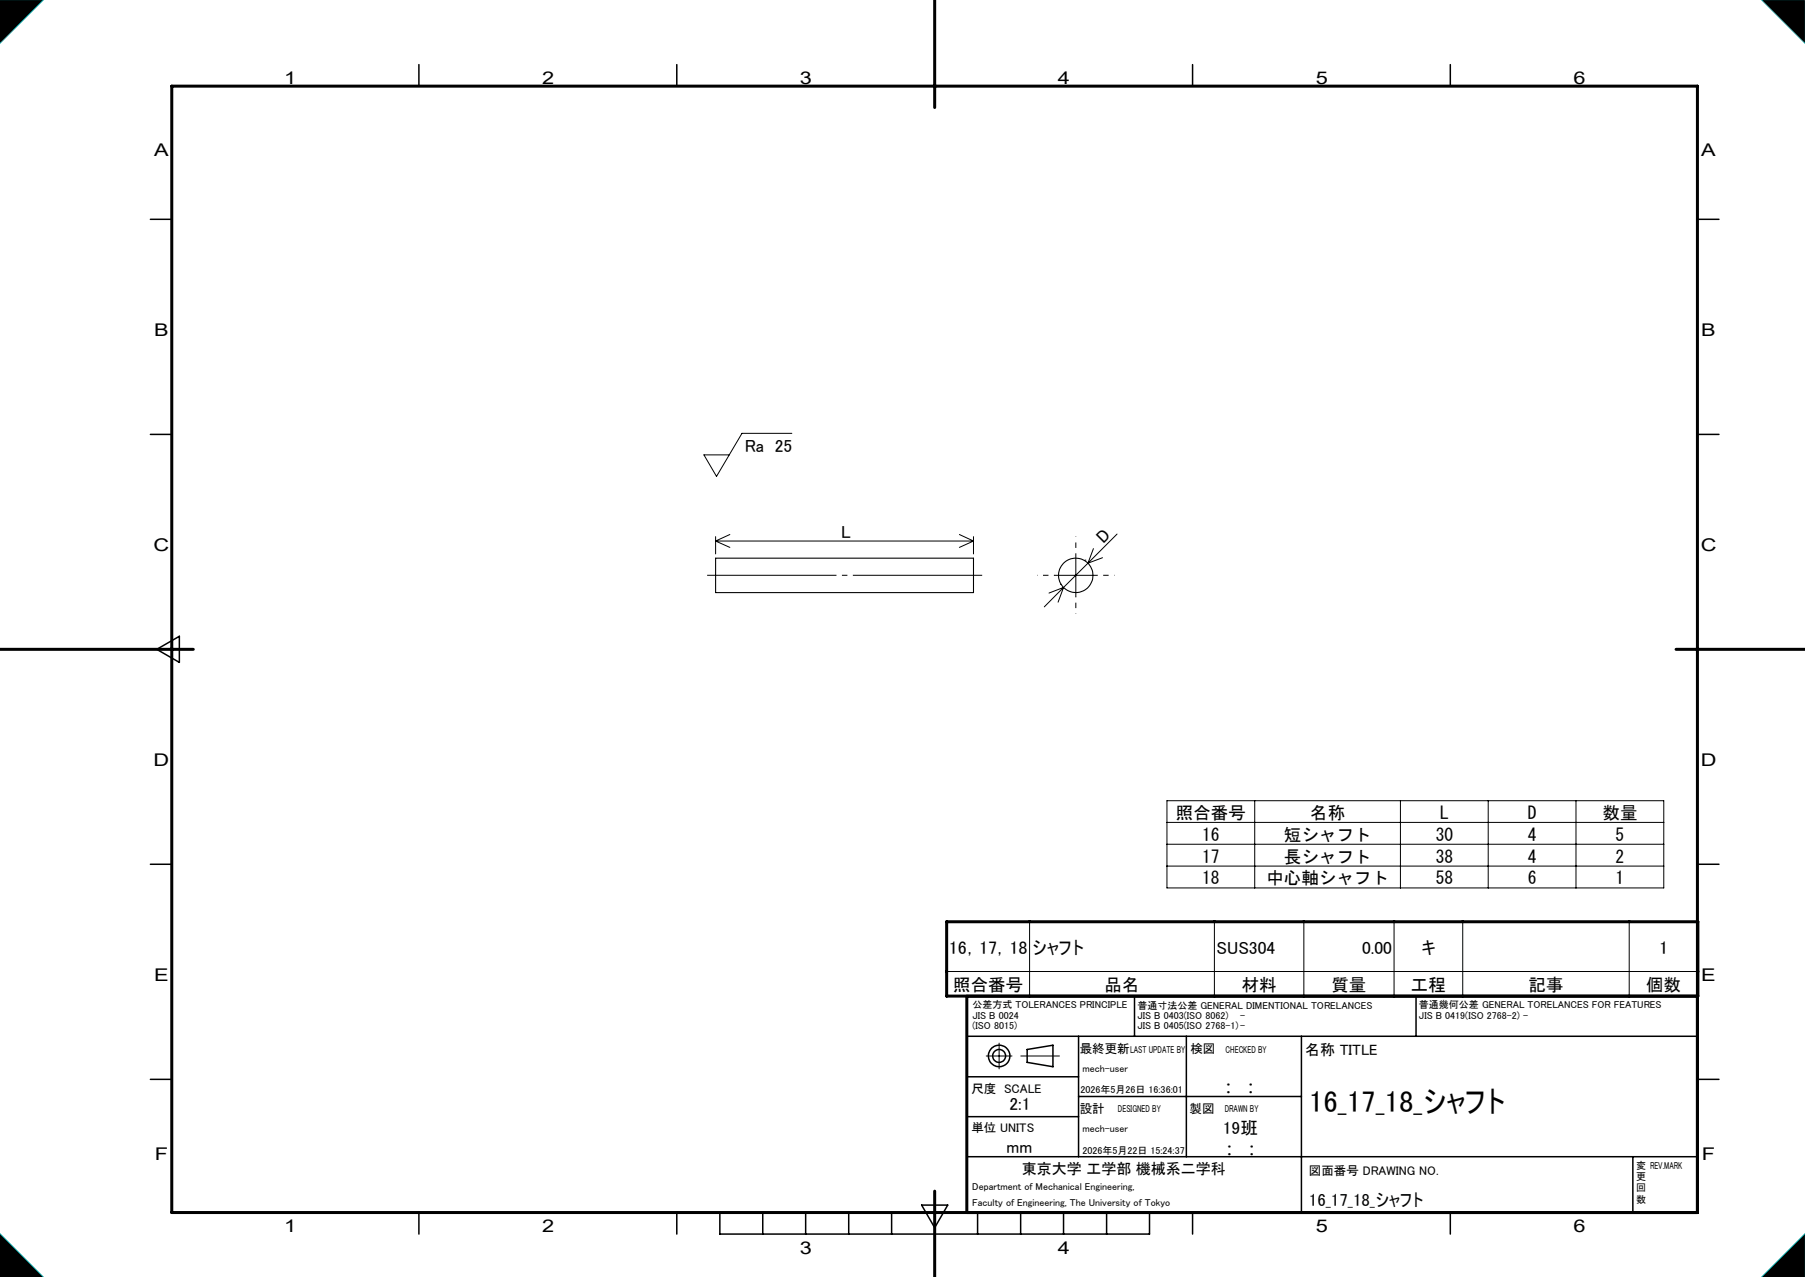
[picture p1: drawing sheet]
<svg xmlns="http://www.w3.org/2000/svg" width="420mm" height="297mm" viewBox="0 0 420 297" stroke-linecap="round" stroke-linejoin="round" font-family="sans-serif">
<g fill="none" stroke="#000" stroke-width=".25">
<path d="M166.5 129.8h60v8h-60z"/>
<circle cx="250.3" cy="133.8" r="4"/>
</g>
<g fill="none" stroke="#000" stroke-width=".35">
<path d="M97.5 15v5M157.5 15v5M277.5 15v5M337.5 15v5M35 51h5M395 51h5M35 101h5M395 101h5M36.5 151l5.2-3v6.1zM35 201h5M395 201h5M264 231.7v9.3"/>
<path d="M329.5 231.7v9.3M35 251h5M225 241h170M225 250.4h26M225 259.7h26M245 248.1v-5l-6 1v3l6 1M251 241v28M251 255h51.8M276 241v28M302.8 241v41M395 251h5M225 269h170"/>
<path d="M379.9 269v13M97.5 282v5M157.5 282v5M167.5 282v5h100v-5M177.5 282v5M187.5 282v5M197.5 282v5M207.5 282v5M214.5 280.3h6l-3 5.2zM227.5 282v5M237.5 282v5M247.5 282v5"/>
<path d="M257.5 282v5M277.5 282v5M337.5 282v5"/>
<circle cx="232.5" cy="245.6" r="2.5"/>
<circle cx="232.5" cy="245.6" r="1.5"/>
</g>
<g fill="none" stroke="#000" stroke-width=".23">
<path d="M0 0h10l-10 10zM410 0h10v10zM184.3 100.8h-11.7l-5.9 10-2.9-5h5.9M166.5 124.8v4M166.5 125.8h60M166.5 125.8l3.3 1.5M169.8 124.3l-3.3 1.5M223.2 124.3l3.3 1.5M226.5 124.8v4M226.5 125.8l-3.3 1.5M245.3 133.8h10M246.8 135.9h.1"/>
<path d="M247.5 136.6l-4.5 4.5M247.5 136.6l-1.3 3.4M247.5 136.6l-3.4 1.3M250.3 128.8v10M252.4 130.3h.1M253.2 131l-5.7 5.6M254.4 127.6l-1.2 3.4M256.5 129.7l-3.3 1.3M259.9 124.2l-6.7 6.8M271.5 186.2h115.6v20.3h-115.6zM271.5 191.3h115.6M271.5 196.4h115.6"/>
<path d="M292 186.2v20.3M325.9 186.2v20.3M346.3 186.2v20.3M366.7 186.2v20.3M239.6 214.4v17.3M271.5 201.4h115.6M282.6 214.4v17.3M303.4 214.4v17.3M324.4 214.4v17.3M340.4 214.4v17.3M379.1 214.4v17.3M220.3 226h174.8"/>
<path d="M229.5 245.6h6M232.5 242.6v6M237.5 245.6h9M0 287l10 10h-10zM410 297l10-10v10z"/>
</g>
<path d="M217.5 0v25M40 20h355v262h-355zM0 151h45M390 151h30M220.3 214.4h174.8v17.3h-174.8zM395 231.7h-170v50.3M217.5 277v20" fill="none" stroke="#000" stroke-width=".7"/>
<path d="M0 0h10l-10 10zM410 0h10v10zM0 287l10 10h-10zM410 297l10-10v10z" fill="none" stroke="#0ff" stroke-width=".23"/>
<path d="M0 0v10l10-10zM410 0l10 10v-10zM410 297h10v-10zM0 287v10h10z" fill-rule="evenodd" fill="#000"/>
<path d="M164.5 133.8h64" fill="none" stroke="#000" stroke-width=".23" stroke-dasharray="30.5 1.3 1.3 1.3" stroke-dashoffset=".4" stroke-linecap="butt"/>
<path d="M245.3 133.8h-4M250.3 128.8v-4M250.3 138.8v4M255.3 133.8h4" fill="none" stroke="#000" stroke-width=".23" stroke-dasharray="30.5 1.3 1.3 1.3" stroke-dashoffset="30.4" stroke-linecap="butt"/>
<text font-size="7" x="304.6" y="258.7">16_17_18_シャフト</text>
<g font-size="4.2">
<text x="220.8" y="221.9">16，17，18</text>
<text x="240.1" y="221.9">シャフト</text>
<text x="386.1" y="221.9">1</text>
</g>
<g font-size="4.1">
<text x="66.1" y="19.6">1</text>
<text x="126.1" y="19.6">2</text>
<text x="186.1" y="19.6">3</text>
<text x="246.1" y="19.6">4</text>
<text x="306.1" y="19.6">5</text>
<text x="366.1" y="19.6">6</text>
<text x="35.9" y="36.3">A</text>
<text x="395.9" y="36.3">A</text>
<text x="35.9" y="78.1">B</text>
<text x="395.9" y="78.1">B</text>
<text x="173.3" y="105.2">Ra 25</text>
<text x="195.7" y="125.2">L</text>
<text x="35.8" y="128.1">C</text>
<text x="256.8" y="126.5" transform="rotate(-45 256.8 126.5)">D</text>
<text x="395.8" y="128.1">C</text>
<text x="35.8" y="178.1">D</text>
<text x="395.8" y="178.1">D</text>
<text x="273.6" y="190.5">照合番号</text>
<text x="304.9" y="190.5">名称</text>
<text x="335.1" y="190.5">L</text>
<text x="355.5" y="190.5">D</text>
<text x="372.9" y="190.5">数量</text>
<text x="279.7" y="195.5">16</text>
<text x="298.8" y="195.5">短シャフト</text>
<text x="334.1" y="195.5">30</text>
<text x="355.5" y="195.5">4</text>
<text x="375.9" y="195.5">5</text>
<text x="279.7" y="200.6">17</text>
<text x="298.8" y="200.6">長シャフト</text>
<text x="334.1" y="200.6">38</text>
<text x="355.5" y="200.6">4</text>
<text x="375.9" y="200.6">2</text>
<text x="279.7" y="205.7">18</text>
<text x="294.7" y="205.7">中心軸シャフト</text>
<text x="334.1" y="205.7">58</text>
<text x="355.5" y="205.7">6</text>
<text x="375.9" y="205.7">1</text>
<text x="283.1" y="221.9">SUS304</text>
<text x="317" y="221.9">0.00</text>
<text x="330.7" y="221.9">キ</text>
<text x="35.9" y="228.1">E</text>
<text x="221.8" y="230.5">照合番号</text>
<text x="257" y="230.5">品名</text>
<text x="288.9" y="230.5">材料</text>
<text x="309.8" y="230.5">質量</text>
<text x="328.3" y="230.5">工程</text>
<text x="355.7" y="230.5">記事</text>
<text x="383" y="230.5">個数</text>
<text x="395.9" y="228.1">E</text>
<text x="285.2" y="254.2">:</text>
<text x="290.4" y="254.2">:</text>
<text x="234.9" y="258">2:1</text>
<text x="284.5" y="263.8">19班</text>
<text x="36" y="269.8">F</text>
<text x="234.2" y="268.3">mm</text>
<text x="285.4" y="268.7">:</text>
<text x="290.6" y="268.7">:</text>
<text x="396" y="269.8">F</text>
<text x="304.6" y="280.5">16_17_18_シャフト</text>
<text x="66.1" y="286.6">1</text>
<text x="126.1" y="286.6">2</text>
<text x="306.1" y="286.6">5</text>
<text x="366.1" y="286.6">6</text>
<text x="186.1" y="291.6">3</text>
<text x="246.1" y="291.6">4</text>
</g>
<g font-size="3.5">
<text x="303.7" y="245.4">名称 TITLE</text>
<text x="237.7" y="273">東京大学 工学部 機械系二学科</text>
</g>
<g font-size="2.9">
<text x="251.3" y="244.9">最終更新</text>
<text x="277" y="244.9">検図</text>
<text x="226" y="254.1">尺度 SCALE</text>
<text x="226" y="263.2">単位 UNITS</text>
<text x="251.3" y="258.7">設計</text>
<text x="276.8" y="258.8">製図</text>
<text x="304.6" y="273.3">図面番号 DRAWING NO.</text>
</g>
<g font-size="2.3">
<text x="226.3" y="234.5">公差方式 TOLERANCES PRINCIPLE</text>
<text x="226.3" y="236.9">JIS B 0024</text>
<text x="226.3" y="239.3">(ISO 8015)</text>
<text x="264.7" y="234.6">普通寸法公差 GENERAL DIMENTIONAL TORELANCES</text>
<text x="264.7" y="237">JIS B 0403(ISO 8062)</text>
<text x="264.7" y="239.4">JIS B 0405(ISO 2768-1)-</text>
<text x="288.6" y="237">-</text>
<text x="330.2" y="234.5">普通幾何公差 GENERAL TORELANCES FOR FEATURES</text>
<text x="330.2" y="236.9">JIS B 0419(ISO 2768-2) -</text>
<text x="263" y="244.9">LAST UPDATE BY</text>
<text x="285.2" y="244.8">CHECKED BY</text>
<text x="251.9" y="249.4">mech-user</text>
<text x="251.4" y="254.1">2026年5月26日 16:36:01</text>
<text x="251.9" y="263.3">mech-user</text>
<text x="260.1" y="258.7">DESIGNED BY</text>
<text x="285" y="258.7">DRAWN BY</text>
<text x="251.9" y="268.3">2026年5月22日 15:24:37</text>
<text x="380.7" y="274.4">更</text>
<text x="380.7" y="271.8">変 REV.MARK</text>
<text x="226.2" y="280.5">Faculty of Engineering, The University of Tokyo</text>
<text x="226.2" y="276.8">Department of Mechanical Engineering,</text>
<text x="380.7" y="279.7">数</text>
<text x="380.7" y="277.1">回</text>
</g>
</svg>
